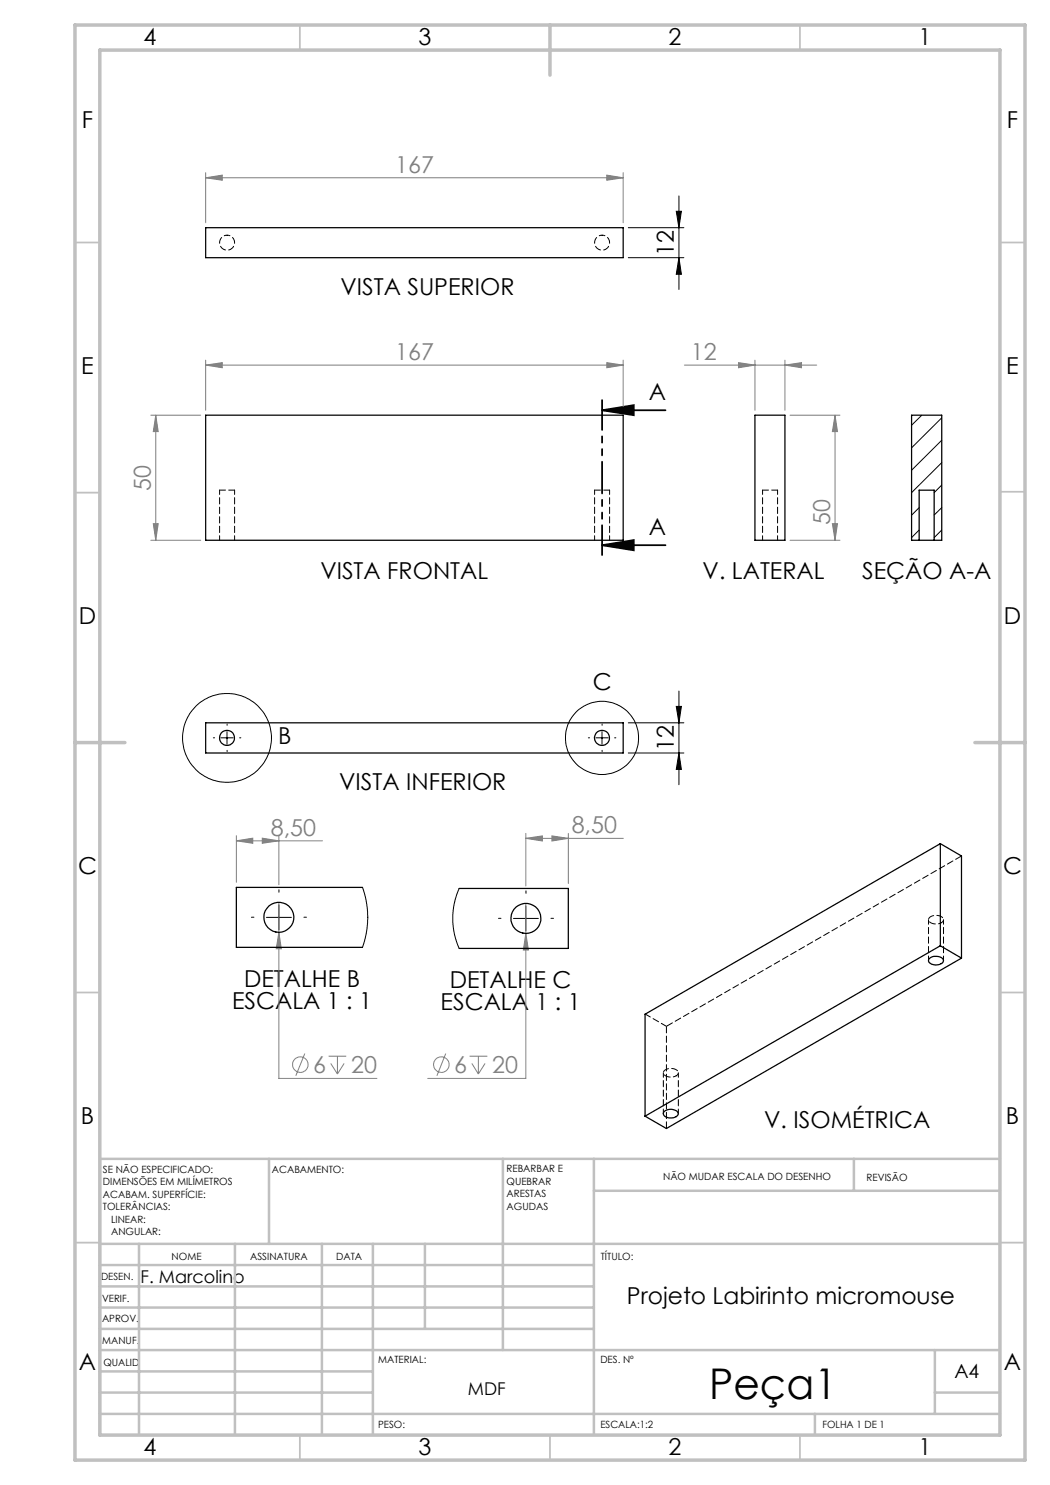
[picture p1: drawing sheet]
<svg xmlns="http://www.w3.org/2000/svg" width="210mm" height="297mm" viewBox="0 0 210 297" stroke-linecap="round" stroke-linejoin="round" font-family="sans-serif">
<g fill="none" stroke="#808080" stroke-width=".2">
<path d="M41.1 35.6l3.3-.6v1.1zM41.1 34.5v10.1M41.1 35.6h83.5M121.4 35l3.2 .6-3.2 .5zM124.6 34.5v10.1M41.1 73l3.3-.5v1.1zM41.1 72v10.1M41.1 73h83.5M121.4 72.5l3.2 .5-3.2 .6zM124.6 72v10.1M136.9 73h26.4M147.7 72.5l3.3 .5-3.3 .6z"/>
<path d="M151 72v10.1M157 73l3.3-.5v1.1zM157 72v10.1M30.2 83h9.9M31.2 83l.4 3.3h-.9zM31.2 83v25.1M158 83h10M167 83l.5 3.3h-1zM167 83v25.1M30.2 108.1h9.9M30.7 104.7h.9l-.4 3.4zM158 108.1h10"/>
<path d="M166.5 104.7h1l-.5 3.4zM47.3 168.2l3.3-.6v1.1zM47.3 167.1v9.4M47.3 168.2h17.2M52.5 167.6l3.3 .6-3.3 .5zM55.8 167.1v9.8M105.2 167.7l3.3-.5v1zM105.2 166.7v10.5M105.2 167.7h19.5M110.4 167.2l3.3 .5-3.3 .5zM113.7 166.7v10M55.8 186.5l.5 3.3h-1.1z"/>
<path d="M55.8 180.5v35.2h19.6M105.2 186.7l.5 3.3h-1zM105.2 180.7v35h-19.7M61 210.7l-1.8 4.5M65.7 211.2h3.6M66.1 212.7l1.4 2.1M67.5 211.2v3.6M68.8 212.7l-1.3 2.1M89.1 210.7l-1.7 4.5M93.9 211.2h3.6M94.4 212.7l1.3 2.1M95.7 211.2v3.6"/>
<path d="M97 212.7l-1.3 2.1"/>
<circle cx="60.1" cy="212.9" r="1.55"/>
<circle cx="88.3" cy="212.9" r="1.55"/>
</g>
<g fill="none" stroke="#000" stroke-width=".2">
<path d="M135.8 39.2v18.7M125.7 45.5h11.1M125.7 51.5h11.1M135.3 42.3h1l-.5 3.2zM135.8 51.5l.5 3.4h-1zM135.8 138.2v18.7M44.2 147.6h2.4M45.4 146.3v2.5M119.2 147.6h2.4M120.4 146.3v2.5M125.7 150.6h11.1M125.7 144.6h11.1"/>
<path d="M135.3 141.3h1l-.5 3.3zM135.8 150.6l.5 3.3h-1zM53.3 183.5h5M55.8 181v5M102.7 183.7h5M105.2 181.2v5"/>
<circle cx="45.4" cy="147.6" r="8.9"/>
<circle cx="120.4" cy="147.6" r="7.3"/>
</g>
<path d="M120.4 82.1l6.4-1.1v2zM120.4 82.1h12.7M120.4 109l6.4-1v2.1zM120.4 109h12.7" fill="none" stroke="#000" stroke-width=".35"/>
<g fill="none" stroke="#000" stroke-width=".2" stroke-dasharray="15.2 1.3 1.3 1.3">
<path d="M42.9 147.6h-.2M45.4 145.1v-.3M45.4 150.1v.2M47.9 147.6h.3M117.9 147.6h-.2M120.4 145.1v-.3M120.4 150.1v.2M122.9 147.6h.3M55.8 178.4v-.5M105.2 178.7v-.5M50.8 183.4h-.5M55.8 188.4v.5"/>
<path d="M60.8 183.4h.5M100.2 183.7h-.5M105.2 188.7v.5M110.2 183.7h.5"/>
</g>
<path d="M120.4 80v31" fill="none" stroke="#000" stroke-width=".35" stroke-dasharray="6.3 1.3 1.3 1.3 1.3 1.3" stroke-dashoffset=".4"/>
<g fill="none" stroke="#c0c0c0" stroke-width=".35">
<path d="M60 5v5M160 5v5M15 48.5h5M200 48.5h5M15 98.5h5M200 98.4h5M15 198.5h5M200 198.5h5M15 248.5h5M200 248.5h5M60 287v5M110 287v5"/>
<path d="M160 287v5"/>
</g>
<g fill="none" stroke="#c0c0c0" stroke-width=".5">
<path d="M53.8 231.8v17M100.6 231.8v38.2M118.8 231.8v55.2M118.8 238.2h81.2M170.8 231.8v6.4M200 231.8h-180v55.2M20 248.8h180M20 257.3h98.8M20 253h98.8M27.8 248.8v38.2M47 248.8v38.2M64.4 248.8v38.2"/>
<path d="M74.6 248.8v38.2M85 248.8v17M20 265.8h98.8M20 261.5h98.8M20 278.5h54.6M20 274.3h54.6M20 270h180M187 278.5h13M187 270v12.8M20 282.8h180M163 282.8v4.2"/>
</g>
<path d="M15 5h190v287h-190zM20 10h180v277h-180zM110 5v10M15 148.5h10M195 148.5h10" fill="none" stroke="#c0c0c0" stroke-width=".7"/>
<path d="M120.4 82.1l6.4-1.1v2zM120.4 109l6.4-1v2.1z" fill="#000"/>
<path d="M41.1 35.6l3.3-.6v1.1zM121.4 35l3.2 .6-3.2 .5z" fill="#808080"/>
<g fill="#000">
<path d="M135.3 42.3h1l-.5 3.2zM135.8 51.5l.5 3.4h-1z"/>
<path d="M135.8 150.6l.5 3.3h-1zM135.3 141.3h1l-.5 3.3z"/>
</g>
<g fill="#808080">
<path d="M110.4 167.2l3.3 .5-3.3 .5zM105.2 167.7l3.3-.5v1z"/>
<path d="M41.1 73l3.3-.5v1.1zM121.4 72.5l3.2 .5-3.2 .6zM147.7 72.5l3.3 .5-3.3 .6zM157 73l3.3-.5v1.1zM105.2 186.7l-.5 3.3h1zM47.3 168.2l3.3-.6v1.1zM52.5 167.6l3.3 .6-3.3 .5zM55.8 186.5l-.6 3.3h1.1z"/>
<path d="M30.7 104.7h.9l-.4 3.4zM31.2 83l.4 3.3h-.9z"/>
<path d="M167 83l.5 3.3h-1zM166.5 104.7h1l-.5 3.4z"/>
</g>
<g fill="none" stroke="#000" stroke-width=".25">
<path d="M41.1 45.5h83.5v6h-83.5zM41.1 83h83.5v25.1h-83.5zM151 83h6v25.1h-6zM183.8 108.1h3M183.8 108.1h-1.5v-25.1h6v25.1h-1.5M183.8 108.1v-10.1h3v10.1M41.1 144.6h83.5v6h-83.5zM72.5 177.5h-25.2v12h25.2M91.8 177.7h21.9v12h-21.9M188.1 168.7v20.5M188.1 168.7l4.2 2.5v20.4M188.1 168.7l-59.1 34.1v20.4"/>
<path d="M185.8 191.7a2.03 2.03 0 0 1 2.8 .2 .95 .95 0 0 1-1.1 1.1 1.25 1.25 0 0 1-1.8-1.1zM188.1 189.2l4.2 2.4M188.1 189.2l-59.1 34M192.3 191.6l-59 34.1-4.3-2.5M132.8 222.3a1.99 1.99 0 0 1 2.8 .2 1.1 1.1 0 0 1-1.5 1.1 1.1 1.1 0 0 1-1.4-1.1z"/>
<circle cx="45.4" cy="147.6" r="1.5"/>
<circle cx="120.4" cy="147.6" r="1.5"/>
<circle cx="55.8" cy="183.5" r="3"/>
<circle cx="105.2" cy="183.7" r="3"/>
</g>
<path d="M46.9 98h-3M121.9 98h-3M155.5 98h-3M129 202.8l4.3 2.5" fill="none" stroke="#000" stroke-width=".2" stroke-dasharray="1.3 .6" stroke-dashoffset=".1"/>
<path d="M43.9 98v10M118.9 98v10M152.5 98v10M46.9 108v-10M121.9 108v-10M155.5 108v-10M185.7 183.9v8.2M188.7 192.1v-8.2M132.7 214.6v8.1M135.7 222.7v-8.1" fill="none" stroke="#000" stroke-width=".2" stroke-dasharray="1.3 .6" stroke-dashoffset=".4"/>
<path d="M45.4 47a1.5 1.5 0 0 1 1.4 2.2 1.5 1.5 0 0 1-2.6 .3 1.5 1.5 0 0 1 .9-2.4l.3-.1M120.4 47a1.5 1.5 0 0 1 1.4 2.2 1.5 1.5 0 0 1-2.6 .3 1.5 1.5 0 0 1 .9-2.4l.3-.1M188.3 184.5a.71 .71 0 0 0 .4-.8 .71 .71 0 0 0-.7-.5 1.76 1.76 0 0 0-2.3 .7 1.59 1.59 0 0 0 2.3 .8l.3-.2M135.2 215.2a.71 .71 0 0 0 .5-.8 .71 .71 0 0 0-.8-.6 1.76 1.76 0 0 0-2.2 .7 1.59 1.59 0 0 0 2.3 .8l.2-.1" fill="none" stroke="#000" stroke-width=".2" stroke-dasharray="1.3 .6" stroke-dashoffset=".7"/>
<path d="M192.3 171.2l-59 34.1" fill="none" stroke="#000" stroke-width=".2" stroke-dasharray="1.3 .6" stroke-dashoffset="-.1"/>
<path d="M133.3 205.3v20.4" fill="none" stroke="#000" stroke-width=".2" stroke-dasharray="1.3 .6"/>
<path d="M184.4 83l-2.1 2.1M188.3 83.6l-6 6M188.3 88l-6 6M188.3 92.5l-6 6M188.3 97l-1.5 1.5M183.8 101.5l-1.5 1.5M183.8 106l-1.5 1.5M188.3 101.5l-1.5 1.5M188.3 106l-1.5 1.5M72.5 177.5l.7 2.6 .4 3-.3 3.1-.8 3.3M91.8 177.7l-.8 2.4-.4 2.8v1.6l.2 1.8 .4 1.8 .6 1.6" fill="none" stroke="#000" stroke-width=".2"/>
<text font-size="8.5" x="141.8" y="279.7">Peça1</text>
<g font-size="4.7">
<text x="28.7" y="9">4</text>
<text x="83.7" y="9">3</text>
<text x="133.7" y="9">2</text>
<text x="183.7" y="9">1</text>
<text x="16.4" y="25.5">F</text>
<text x="201.4" y="25.5">F</text>
<text x="134.8" y="51.1" transform="rotate(-90 134.8 51.1)">12</text>
<text x="68.1" y="59.1">VISTA SUPERIOR</text>
<text x="16.2" y="74.8">E</text>
<text x="201.2" y="74.8">E</text>
<text x="129.7" y="79.9">A</text>
<text x="129.7" y="106.9">A</text>
<text x="64.1" y="115.9">VISTA FRONTAL</text>
<text x="140.5" y="115.9">V. LATERAL</text>
<text x="172.4" y="115.8">SEÇÃO A-A</text>
<text x="15.8" y="124.8">D</text>
<text x="200.8" y="124.8">D</text>
<text x="118.6" y="138">C</text>
<text x="55.6" y="148.9">B</text>
<text x="134.8" y="150.1" transform="rotate(-90 134.8 150.1)">12</text>
<text x="67.9" y="158">VISTA INFERIOR</text>
<text x="15.6" y="174.8">C</text>
<text x="200.6" y="174.8">C</text>
<text x="48.8" y="197.3">DETALHE B</text>
<text x="90" y="197.6">DETALHE C</text>
<text x="46.4" y="201.9">ESCALA 1 : 1</text>
<text x="88.1" y="202.1">ESCALA 1 : 1</text>
<text x="16.2" y="224.8">B</text>
<text x="152.9" y="225.6">V. ISOMÉTRICA</text>
<text x="201.2" y="224.8">B</text>
<text x="125.4" y="260.8">Projeto Labirinto micromouse</text>
<text x="15.8" y="274">A</text>
<text x="200.8" y="274">A</text>
<text x="28.7" y="291">4</text>
<text x="83.7" y="291">3</text>
<text x="133.7" y="291">2</text>
<text x="183.7" y="291">1</text>
</g>
<g font-size="4.7" fill="#808080">
<text x="79" y="34.5">167</text>
<text x="79" y="72">167</text>
<text x="138.2" y="72">12</text>
<text x="30.2" y="98.1" transform="rotate(-90 30.2 98.1)">50</text>
<text x="166" y="105" transform="rotate(-90 166 105)">50</text>
<text x="54.2" y="167.1">8,50</text>
<text x="114.3" y="166.7">8,50</text>
<text x="62.7" y="214.6">6</text>
<text x="70.2" y="214.6">20</text>
<text x="90.9" y="214.6">6</text>
<text x="98.4" y="214.6">20</text>
</g>
<text font-size="3.9" x="190.9" y="275.5">A4</text>
<g font-size="3.5">
<text x="28.1" y="256.6">F. Marcolino</text>
<text x="93.6" y="278.9">MDF</text>
</g>
<g font-size="2">
<text x="20.6" y="234.6">SE NÃO ESPECIFICADO:</text>
<text x="20.6" y="237.1">DIMENSÕES EM MILÍMETROS</text>
<text x="20.6" y="239.6">ACABAM. SUPERFÍCIE:</text>
<text x="54.4" y="234.6">ACABAMENTO:</text>
<text x="101.3" y="234.5">REBARBAR E</text>
<text x="101.3" y="237">QUEBRAR</text>
<text x="101.3" y="239.5">ARESTAS</text>
<text x="132.6" y="236">NÃO MUDAR ESCALA DO DESENHO</text>
<text x="173.3" y="236.2">REVISÃO</text>
<text x="20.6" y="242.1">TOLERÂNCIAS:</text>
<text x="22.2" y="244.6">LINEAR:</text>
<text x="101.3" y="242">AGUDAS</text>
<text x="22.2" y="247.1">ANGULAR:</text>
<text x="34.3" y="252">NOME</text>
<text x="50" y="251.9">ASSINATURA</text>
<text x="67.2" y="251.9">DATA</text>
<text x="120.2" y="251.9">TÍTULO:</text>
<text x="20.2" y="256.1">DESEN.</text>
<text x="20.4" y="260.3">VERIF.</text>
<text x="20.4" y="264.4">APROV.</text>
<text x="20.5" y="268.8">MANUF.</text>
<text x="20.7" y="273.1">QUALID</text>
<text x="75.7" y="272.5">MATERIAL:</text>
<text x="120.1" y="272.5">DES. Nº</text>
<text x="75.6" y="285.5">PESO:</text>
<text x="120.1" y="285.6">ESCALA:1:2</text>
<text x="164.5" y="285.6">FOLHA 1 DE 1</text>
</g>
</svg>
